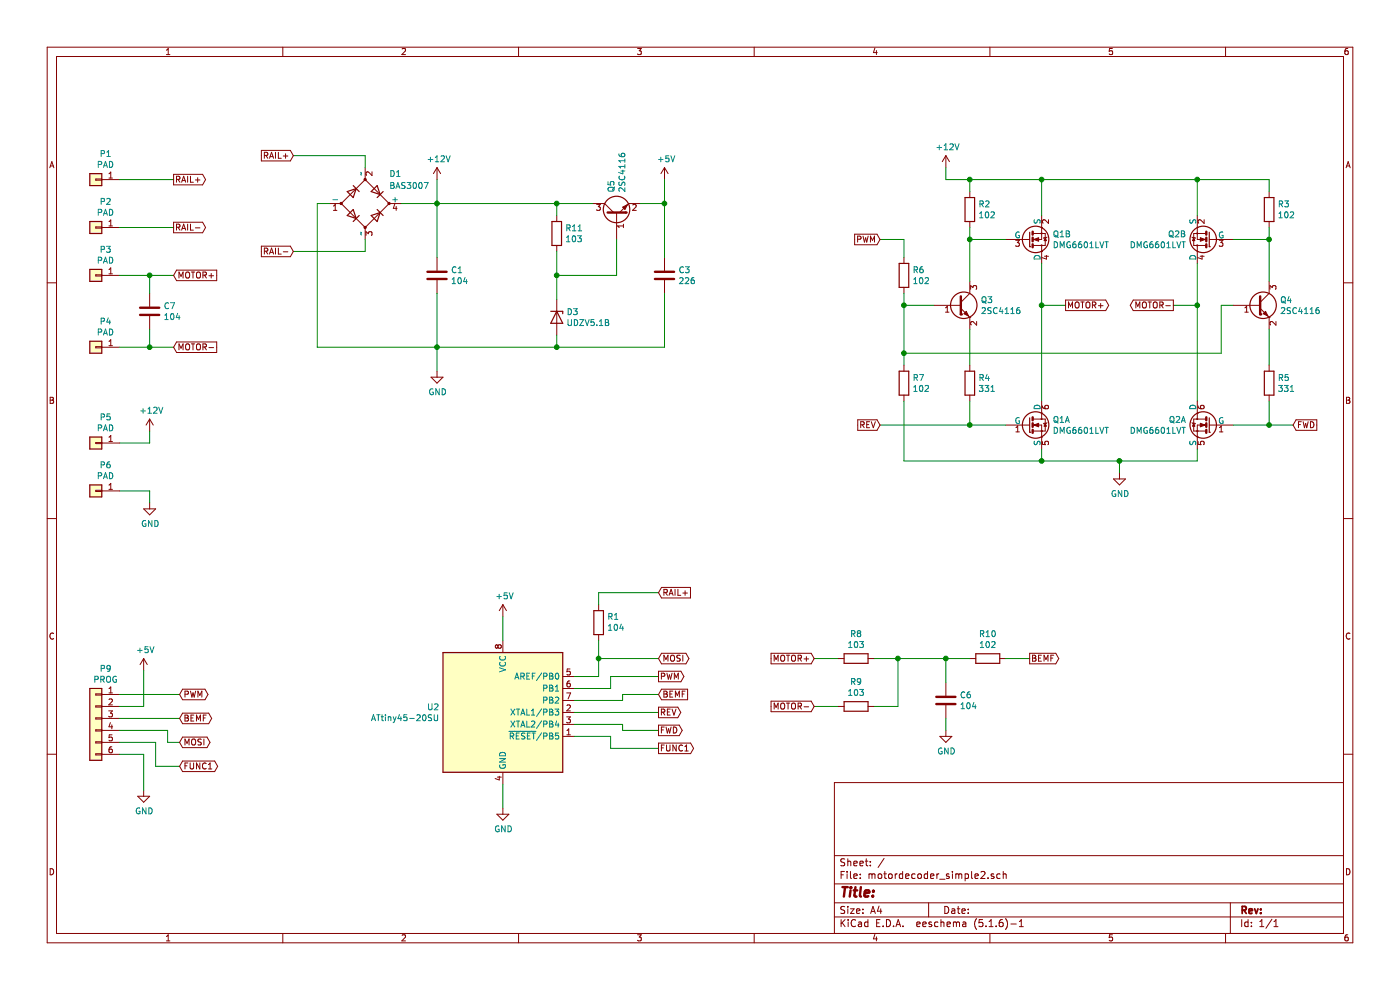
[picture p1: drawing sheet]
EESchema Schematic File Version 4
EELAYER 30 0
EELAYER END
$Descr A4 11693 8268
encoding utf-8
Sheet 1 1
Title ""
Date ""
Rev ""
Comp ""
Comment1 ""
Comment2 ""
Comment3 ""
Comment4 ""
$EndDescr
$Comp
L Device:D_Bridge_-AA+ D1
U 1 1
P 3050 1700
F 0 "D1" H 3250 1950 50  0000 L CNN
F 1 "BAS3007" H 3250 1850 50  0000 L CNN
F 2 "footprint:SOT-143" H 3050 1700 50  0001 C CNN
F 3 "~" H 3050 1700 50  0001 C CNN
	1    3050 1700
	1    0    0    -1  
$EndComp
Wire Wire Line
	3050 1400 3050 1300
Wire Wire Line
	3050 2000 3050 2100
Wire Wire Line
	3050 2100 2450 2100
Wire Wire Line
	2450 1300 3050 1300
Wire Wire Line
	2750 1700 2650 1700
Wire Wire Line
	3350 1700 3650 1700
Connection ~ 3650 1700
$Comp
L Device:C C1
U 1 1
P 3650 2300
F 0 "C1" H 3765 2346 50  0000 L CNN
F 1 "104" H 3765 2255 50  0000 L CNN
F 2 "footprint:C_1005" H 3688 2150 50  0001 C CNN
F 3 "~" H 3650 2300 50  0001 C CNN
	1    3650 2300
	1    0    0    -1  
$EndComp
Wire Wire Line
	3650 2150 3650 1700
Wire Wire Line
	3650 2450 3650 2900
Wire Wire Line
	3650 1500 3650 1700
$Comp
L power:+12V #PWR0101
U 1 1
P 3650 1500
F 0 "#PWR0101" H 3650 1350 50  0001 C CNN
F 1 "+12V" H 3665 1673 50  0000 C CNN
F 2 "" H 3650 1500 50  0001 C CNN
F 3 "" H 3650 1500 50  0001 C CNN
	1    3650 1500
	1    0    0    -1  
$EndComp
Wire Wire Line
	2650 2900 3650 2900
Wire Wire Line
	2650 1700 2650 2900
Connection ~ 3650 2900
Wire Wire Line
	3650 2900 3650 3100
$Comp
L power:GND #PWR0102
U 1 1
P 3650 3100
F 0 "#PWR0102" H 3650 2850 50  0001 C CNN
F 1 "GND" H 3655 2927 50  0000 C CNN
F 2 "" H 3650 3100 50  0001 C CNN
F 3 "" H 3650 3100 50  0001 C CNN
	1    3650 3100
	1    0    0    -1  
$EndComp
Text GLabel 2450 1300 0    50   Input ~ 0
RAIL+
Text GLabel 2450 2100 0    50   Input ~ 0
RAIL-
$Comp
L Connector_Generic:Conn_01x06 P9
U 1 1
P 800 6000
F 0 "P9" H 718 6417 50  0000 C CNN
F 1 "PROG" H 718 6326 50  0000 C CNN
F 2 "footprint:PAD_PROG_6PIN_HOLE0.7" H 800 6000 50  0001 C CNN
F 3 "~" H 800 6000 50  0001 C CNN
	1    800  6000
	-1   0    0    -1  
$EndComp
$Comp
L MCU_Microchip_ATtiny:ATtiny45-20SU U2
U 1 1
P 4200 5950
F 0 "U2" H 3671 5996 50  0000 R CNN
F 1 "ATtiny45-20SU" H 3671 5905 50  0000 R CNN
F 2 "footprint:TSSOP-8" H 4200 5950 50  0001 C CIN
F 3 "http://ww1.microchip.com/downloads/en/DeviceDoc/atmel-2586-avr-8-bit-microcontroller-attiny25-attiny45-attiny85_datasheet.pdf" H 4200 5950 50  0001 C CNN
	1    4200 5950
	1    0    0    -1  
$EndComp
Wire Wire Line
	4200 5350 4200 5150
Wire Wire Line
	4200 6550 4200 6750
$Comp
L power:GND #PWR0103
U 1 1
P 4200 6750
F 0 "#PWR0103" H 4200 6500 50  0001 C CNN
F 1 "GND" H 4205 6577 50  0000 C CNN
F 2 "" H 4200 6750 50  0001 C CNN
F 3 "" H 4200 6750 50  0001 C CNN
	1    4200 6750
	1    0    0    -1  
$EndComp
$Comp
L power:+5V #PWR0104
U 1 1
P 4200 5150
F 0 "#PWR0104" H 4200 5000 50  0001 C CNN
F 1 "+5V" H 4215 5323 50  0000 C CNN
F 2 "" H 4200 5150 50  0001 C CNN
F 3 "" H 4200 5150 50  0001 C CNN
	1    4200 5150
	1    0    0    -1  
$EndComp
Wire Wire Line
	4800 5650 5000 5650
$Comp
L Device:R R1
U 1 1
P 5000 5200
F 0 "R1" H 4930 5154 50  0000 R CNN
F 1 "104" H 4930 5245 50  0000 R CNN
F 2 "footprint:R_1608" V 4930 5200 50  0001 C CNN
F 3 "~" H 5000 5200 50  0001 C CNN
	1    5000 5200
	-1   0    0    1   
$EndComp
Wire Wire Line
	5000 5650 5000 5500
Wire Wire Line
	4800 5750 5100 5750
Wire Wire Line
	4800 5850 5200 5850
Wire Wire Line
	5200 5850 5200 5800
Wire Wire Line
	4800 5950 5500 5950
Wire Wire Line
	5200 5800 5500 5800
Wire Wire Line
	5100 5750 5100 5650
Wire Wire Line
	5100 5650 5500 5650
Wire Wire Line
	5000 5500 5500 5500
Connection ~ 5000 5500
Wire Wire Line
	5000 5350 5000 5500
Wire Wire Line
	4800 6050 5200 6050
Wire Wire Line
	5200 6050 5200 6100
Wire Wire Line
	5200 6100 5500 6100
Wire Wire Line
	4800 6150 5100 6150
Wire Wire Line
	5100 6150 5100 6250
Wire Wire Line
	5100 6250 5500 6250
Text GLabel 5500 5500 2    50   BiDi ~ 0
MOSI
Text GLabel 5500 5650 2    50   Output ~ 0
PWM
Text GLabel 5500 5800 2    50   Input ~ 0
BEMF
Text GLabel 5500 5950 2    50   Output ~ 0
REV
Text GLabel 5500 6100 2    50   Output ~ 0
FWD
Text GLabel 5500 6250 2    50   Output ~ 0
FUNC1
Text GLabel 5500 4950 2    50   Input ~ 0
RAIL+
Wire Wire Line
	5500 4950 5000 4950
Wire Wire Line
	5000 4950 5000 5050
Wire Wire Line
	8100 1500 7900 1500
Wire Wire Line
	7900 1500 7900 1400
$Comp
L power:+12V #PWR0105
U 1 1
P 7900 1400
F 0 "#PWR0105" H 7900 1250 50  0001 C CNN
F 1 "+12V" H 7915 1573 50  0000 C CNN
F 2 "" H 7900 1400 50  0001 C CNN
F 3 "" H 7900 1400 50  0001 C CNN
	1    7900 1400
	1    0    0    -1  
$EndComp
$Comp
L power:+5V #PWR0106
U 1 1
P 5550 1500
F 0 "#PWR0106" H 5550 1350 50  0001 C CNN
F 1 "+5V" H 5565 1673 50  0000 C CNN
F 2 "" H 5550 1500 50  0001 C CNN
F 3 "" H 5550 1500 50  0001 C CNN
	1    5550 1500
	1    0    0    -1  
$EndComp
$Comp
L Device:C C3
U 1 1
P 5550 2300
F 0 "C3" H 5665 2346 50  0000 L CNN
F 1 "226" H 5665 2255 50  0000 L CNN
F 2 "footprint:C_1608" H 5588 2150 50  0001 C CNN
F 3 "~" H 5550 2300 50  0001 C CNN
	1    5550 2300
	1    0    0    -1  
$EndComp
Wire Wire Line
	5550 1500 5550 1700
Wire Wire Line
	5350 1700 5550 1700
Connection ~ 5550 1700
$Comp
L 6pin-mosfet:DMG6601LVT Q1
U 1 1
P 8600 3550
F 0 "Q1" H 8791 3596 50  0000 L CNN
F 1 "DMG6601LVT" H 8791 3505 50  0000 L CNN
F 2 "footprint:SOT-23-6" H 8791 3459 50  0001 L CIN
F 3 "http://www.diodes.com/_files/datasheets/DMG6601LVT.pdf" H 8790 3414 50  0001 L CNN
	1    8600 3550
	1    0    0    -1  
$EndComp
$Comp
L 6pin-mosfet:DMG6601LVT Q1
U 2 1
P 8600 2000
F 0 "Q1" H 8791 2046 50  0000 L CNN
F 1 "DMG6601LVT" H 8791 1955 50  0000 L CNN
F 2 "footprint:SOT-23-6" H 8791 1909 50  0001 L CIN
F 3 "http://www.diodes.com/_files/datasheets/DMG6601LVT.pdf" H 8790 1864 50  0001 L CNN
	2    8600 2000
	1    0    0    -1  
$EndComp
$Comp
L Device:R R2
U 1 1
P 8100 1750
F 0 "R2" H 8170 1796 50  0000 L CNN
F 1 "102" H 8170 1705 50  0000 L CNN
F 2 "footprint:R_1608" V 8030 1750 50  0001 C CNN
F 3 "~" H 8100 1750 50  0001 C CNN
	1    8100 1750
	1    0    0    -1  
$EndComp
Wire Wire Line
	8100 1900 8100 2000
Wire Wire Line
	8100 1600 8100 1500
Wire Wire Line
	8700 1500 8700 1800
Connection ~ 8700 1500
$Comp
L Device:Q_NPN_BEC Q3
U 1 1
P 8000 2550
F 0 "Q3" H 8190 2596 50  0000 L CNN
F 1 "2SC4116" H 8190 2505 50  0000 L CNN
F 2 "footprint:SC-70" H 8200 2650 50  0001 C CNN
F 3 "~" H 8000 2550 50  0001 C CNN
	1    8000 2550
	1    0    0    -1  
$EndComp
Wire Wire Line
	8100 2000 8400 2000
Wire Wire Line
	8100 1500 8700 1500
Wire Wire Line
	8100 2000 8100 2350
Connection ~ 8100 2000
$Comp
L Device:R R4
U 1 1
P 8100 3200
F 0 "R4" H 8170 3246 50  0000 L CNN
F 1 "331" H 8170 3155 50  0000 L CNN
F 2 "footprint:R_1608" V 8030 3200 50  0001 C CNN
F 3 "~" H 8100 3200 50  0001 C CNN
	1    8100 3200
	1    0    0    -1  
$EndComp
$Comp
L Device:R R5
U 1 1
P 10600 3200
F 0 "R5" H 10670 3246 50  0000 L CNN
F 1 "331" H 10670 3155 50  0000 L CNN
F 2 "footprint:R_1608" V 10530 3200 50  0001 C CNN
F 3 "~" H 10600 3200 50  0001 C CNN
	1    10600 3200
	1    0    0    -1  
$EndComp
Wire Wire Line
	7550 2450 7550 2550
Wire Wire Line
	7550 2550 7800 2550
Wire Wire Line
	7550 2550 7550 2950
Connection ~ 7550 2550
Wire Wire Line
	8700 2200 8700 2550
Wire Wire Line
	7550 3350 7550 3850
Wire Wire Line
	7550 3850 8700 3850
Wire Wire Line
	8700 3850 8700 3750
Wire Wire Line
	7550 3050 7550 2950
Connection ~ 7550 2950
Wire Wire Line
	7550 2150 7550 2000
Wire Wire Line
	7550 2000 7350 2000
$Comp
L 6pin-mosfet:DMG6601LVT Q2
U 1 1
P 10100 3550
F 0 "Q2" H 10291 3596 50  0000 L CNN
F 1 "DMG6601LVT" H 10291 3505 50  0000 L CNN
F 2 "footprint:SOT-23-6" H 10291 3459 50  0001 L CIN
F 3 "http://www.diodes.com/_files/datasheets/DMG6601LVT.pdf" H 10290 3414 50  0001 L CNN
	1    10100 3550
	-1   0    0    -1  
$EndComp
$Comp
L 6pin-mosfet:DMG6601LVT Q2
U 2 1
P 10100 2000
F 0 "Q2" H 10291 2046 50  0000 L CNN
F 1 "DMG6601LVT" H 10291 1955 50  0000 L CNN
F 2 "footprint:SOT-23-6" H 10291 1909 50  0001 L CIN
F 3 "http://www.diodes.com/_files/datasheets/DMG6601LVT.pdf" H 10290 1864 50  0001 L CNN
	2    10100 2000
	-1   0    0    -1  
$EndComp
Wire Wire Line
	10000 3350 10000 2550
Wire Wire Line
	10000 3750 10000 3850
Wire Wire Line
	10000 3850 9350 3850
Connection ~ 8700 3850
Wire Wire Line
	10000 1800 10000 1500
$Comp
L Device:R R3
U 1 1
P 10600 1750
F 0 "R3" H 10670 1796 50  0000 L CNN
F 1 "102" H 10670 1705 50  0000 L CNN
F 2 "footprint:R_1608" V 10530 1750 50  0001 C CNN
F 3 "~" H 10600 1750 50  0001 C CNN
	1    10600 1750
	1    0    0    -1  
$EndComp
Wire Wire Line
	10300 2000 10600 2000
Wire Wire Line
	10600 2000 10600 1900
Wire Wire Line
	10600 1600 10600 1500
Wire Wire Line
	10600 1500 10000 1500
Connection ~ 10000 1500
$Comp
L Device:Q_NPN_BEC Q4
U 1 1
P 10500 2550
F 0 "Q4" H 10690 2596 50  0000 L CNN
F 1 "2SC4116" H 10690 2505 50  0000 L CNN
F 2 "footprint:SC-70" H 10700 2650 50  0001 C CNN
F 3 "~" H 10500 2550 50  0001 C CNN
	1    10500 2550
	1    0    0    -1  
$EndComp
Wire Wire Line
	10300 2550 10200 2550
Wire Wire Line
	10200 2550 10200 2950
Wire Wire Line
	7550 2950 10200 2950
Wire Wire Line
	10600 2350 10600 2000
Connection ~ 10600 2000
Text GLabel 10800 3550 2    50   Input ~ 0
FWD
Text GLabel 7350 3550 0    50   Input ~ 0
REV
Text GLabel 7350 2000 0    50   Input ~ 0
PWM
Wire Wire Line
	9350 3850 9350 3950
Connection ~ 9350 3850
Wire Wire Line
	9350 3850 8700 3850
$Comp
L power:GND #PWR0107
U 1 1
P 9350 3950
F 0 "#PWR0107" H 9350 3700 50  0001 C CNN
F 1 "GND" H 9355 3777 50  0000 C CNN
F 2 "" H 9350 3950 50  0001 C CNN
F 3 "" H 9350 3950 50  0001 C CNN
	1    9350 3950
	1    0    0    -1  
$EndComp
Wire Wire Line
	8700 2550 8900 2550
Connection ~ 8700 2550
Wire Wire Line
	8700 2550 8700 3350
Wire Wire Line
	10000 2550 9800 2550
Connection ~ 10000 2550
Wire Wire Line
	10000 2550 10000 2200
Text GLabel 9800 2550 0    50   Output ~ 0
MOTOR-
Text GLabel 8900 2550 2    50   Output ~ 0
MOTOR+
Wire Wire Line
	8700 1500 10000 1500
$Comp
L Device:R R8
U 1 1
P 7150 5500
F 0 "R8" V 6943 5500 50  0000 C CNN
F 1 "103" V 7034 5500 50  0000 C CNN
F 2 "footprint:R_1608" V 7080 5500 50  0001 C CNN
F 3 "~" H 7150 5500 50  0001 C CNN
	1    7150 5500
	0    1    1    0   
$EndComp
$Comp
L Device:R R9
U 1 1
P 7150 5900
F 0 "R9" V 6943 5900 50  0000 C CNN
F 1 "103" V 7034 5900 50  0000 C CNN
F 2 "footprint:R_1608" V 7080 5900 50  0001 C CNN
F 3 "~" H 7150 5900 50  0001 C CNN
	1    7150 5900
	0    1    1    0   
$EndComp
Wire Wire Line
	7000 5500 6800 5500
Wire Wire Line
	7000 5900 6800 5900
Text GLabel 6800 5500 0    50   Input ~ 0
MOTOR+
Text GLabel 6800 5900 0    50   Input ~ 0
MOTOR-
Wire Wire Line
	7300 5900 7500 5900
Wire Wire Line
	7500 5900 7500 5500
Wire Wire Line
	7500 5500 7300 5500
Wire Wire Line
	7500 5500 7900 5500
Wire Wire Line
	7900 5500 7900 5700
Connection ~ 7500 5500
$Comp
L Device:C C6
U 1 1
P 7900 5850
F 0 "C6" H 8015 5896 50  0000 L CNN
F 1 "104" H 8015 5805 50  0000 L CNN
F 2 "footprint:C_1005" H 7938 5700 50  0001 C CNN
F 3 "~" H 7900 5850 50  0001 C CNN
	1    7900 5850
	1    0    0    -1  
$EndComp
Wire Wire Line
	7900 6000 7900 6100
$Comp
L power:GND #PWR0108
U 1 1
P 7900 6100
F 0 "#PWR0108" H 7900 5850 50  0001 C CNN
F 1 "GND" H 7905 5927 50  0000 C CNN
F 2 "" H 7900 6100 50  0001 C CNN
F 3 "" H 7900 6100 50  0001 C CNN
	1    7900 6100
	1    0    0    -1  
$EndComp
Wire Wire Line
	7900 5500 8100 5500
Connection ~ 7900 5500
$Comp
L Device:R R10
U 1 1
P 8250 5500
F 0 "R10" V 8043 5500 50  0000 C CNN
F 1 "102" V 8134 5500 50  0000 C CNN
F 2 "footprint:R_1608" V 8180 5500 50  0001 C CNN
F 3 "~" H 8250 5500 50  0001 C CNN
	1    8250 5500
	0    1    1    0   
$EndComp
Wire Wire Line
	8400 5500 8600 5500
Text GLabel 8600 5500 2    50   Output ~ 0
BEMF
$Comp
L Connector_Generic:Conn_01x01 P1
U 1 1
P 800 1500
F 0 "P1" H 718 1717 50  0000 C CNN
F 1 "PAD" H 718 1626 50  0000 C CNN
F 2 "footprint:PAD_1.3x1.3_Hole0.8" H 800 1500 50  0001 C CNN
F 3 "~" H 800 1500 50  0001 C CNN
	1    800  1500
	-1   0    0    -1  
$EndComp
$Comp
L Connector_Generic:Conn_01x01 P2
U 1 1
P 800 1900
F 0 "P2" H 718 2117 50  0000 C CNN
F 1 "PAD" H 718 2026 50  0000 C CNN
F 2 "footprint:PAD_1.3x1.3_Hole0.8" H 800 1900 50  0001 C CNN
F 3 "~" H 800 1900 50  0001 C CNN
	1    800  1900
	-1   0    0    -1  
$EndComp
$Comp
L Connector_Generic:Conn_01x01 P3
U 1 1
P 800 2300
F 0 "P3" H 718 2517 50  0000 C CNN
F 1 "PAD" H 718 2426 50  0000 C CNN
F 2 "footprint:PAD_1.3x1.3_Hole0.8" H 800 2300 50  0001 C CNN
F 3 "~" H 800 2300 50  0001 C CNN
	1    800  2300
	-1   0    0    -1  
$EndComp
$Comp
L Connector_Generic:Conn_01x01 P4
U 1 1
P 800 2900
F 0 "P4" H 718 3117 50  0000 C CNN
F 1 "PAD" H 718 3026 50  0000 C CNN
F 2 "footprint:PAD_1.3x1.3_Hole0.8" H 800 2900 50  0001 C CNN
F 3 "~" H 800 2900 50  0001 C CNN
	1    800  2900
	-1   0    0    -1  
$EndComp
$Comp
L Device:C C7
U 1 1
P 1250 2600
F 0 "C7" H 1365 2646 50  0000 L CNN
F 1 "104" H 1365 2555 50  0000 L CNN
F 2 "footprint:C_1005" H 1288 2450 50  0001 C CNN
F 3 "~" H 1250 2600 50  0001 C CNN
	1    1250 2600
	1    0    0    -1  
$EndComp
$Comp
L Connector_Generic:Conn_01x01 P5
U 1 1
P 800 3700
F 0 "P5" H 718 3917 50  0000 C CNN
F 1 "PAD" H 718 3826 50  0000 C CNN
F 2 "footprint:PAD_1.3x1.3_Hole0.8" H 800 3700 50  0001 C CNN
F 3 "~" H 800 3700 50  0001 C CNN
	1    800  3700
	-1   0    0    -1  
$EndComp
Wire Wire Line
	1000 2300 1250 2300
Wire Wire Line
	1250 2300 1250 2450
Wire Wire Line
	1250 2300 1450 2300
Connection ~ 1250 2300
Wire Wire Line
	1000 2900 1250 2900
Wire Wire Line
	1250 2750 1250 2900
Connection ~ 1250 2900
Wire Wire Line
	1250 2900 1450 2900
Wire Wire Line
	1000 1900 1450 1900
Wire Wire Line
	1000 1500 1450 1500
Text GLabel 1450 1500 2    50   Output ~ 0
RAIL+
Text GLabel 1450 1900 2    50   Output ~ 0
RAIL-
Text GLabel 1450 2300 2    50   Input ~ 0
MOTOR+
Text GLabel 1450 2900 2    50   Input ~ 0
MOTOR-
$Comp
L Connector_Generic:Conn_01x01 P6
U 1 1
P 800 4100
F 0 "P6" H 718 4317 50  0000 C CNN
F 1 "PAD" H 718 4226 50  0000 C CNN
F 2 "footprint:PAD_1.3x1.3_Hole0.8" H 800 4100 50  0001 C CNN
F 3 "~" H 800 4100 50  0001 C CNN
	1    800  4100
	-1   0    0    -1  
$EndComp
Wire Wire Line
	1000 3700 1250 3700
Wire Wire Line
	1250 3700 1250 3600
Wire Wire Line
	1000 4100 1250 4100
Wire Wire Line
	1250 4100 1250 4200
$Comp
L power:+12V #PWR0109
U 1 1
P 1250 3600
F 0 "#PWR0109" H 1250 3450 50  0001 C CNN
F 1 "+12V" H 1265 3773 50  0000 C CNN
F 2 "" H 1250 3600 50  0001 C CNN
F 3 "" H 1250 3600 50  0001 C CNN
	1    1250 3600
	1    0    0    -1  
$EndComp
$Comp
L power:GND #PWR0110
U 1 1
P 1250 4200
F 0 "#PWR0110" H 1250 3950 50  0001 C CNN
F 1 "GND" H 1255 4027 50  0000 C CNN
F 2 "" H 1250 4200 50  0001 C CNN
F 3 "" H 1250 4200 50  0001 C CNN
	1    1250 4200
	1    0    0    -1  
$EndComp
Wire Wire Line
	1000 5900 1200 5900
Wire Wire Line
	1200 5900 1200 5600
Wire Wire Line
	1000 5800 1500 5800
Wire Wire Line
	1000 6000 1500 6000
Wire Wire Line
	1000 6100 1400 6100
Wire Wire Line
	1400 6100 1400 6200
Wire Wire Line
	1400 6200 1500 6200
Wire Wire Line
	1000 6200 1300 6200
Wire Wire Line
	1300 6200 1300 6400
Wire Wire Line
	1300 6400 1500 6400
Wire Wire Line
	1000 6300 1200 6300
Wire Wire Line
	1200 6300 1200 6600
$Comp
L power:GND #PWR0111
U 1 1
P 1200 6600
F 0 "#PWR0111" H 1200 6350 50  0001 C CNN
F 1 "GND" H 1205 6427 50  0000 C CNN
F 2 "" H 1200 6600 50  0001 C CNN
F 3 "" H 1200 6600 50  0001 C CNN
	1    1200 6600
	1    0    0    -1  
$EndComp
Text GLabel 1500 5800 2    50   BiDi ~ 0
PWM
Text GLabel 1500 6000 2    50   BiDi ~ 0
BEMF
Text GLabel 1500 6200 2    50   BiDi ~ 0
MOSI
Text GLabel 1500 6400 2    50   BiDi ~ 0
FUNC1
$Comp
L power:+5V #PWR0112
U 1 1
P 1200 5600
F 0 "#PWR0112" H 1200 5450 50  0001 C CNN
F 1 "+5V" H 1215 5773 50  0000 C CNN
F 2 "" H 1200 5600 50  0001 C CNN
F 3 "" H 1200 5600 50  0001 C CNN
	1    1200 5600
	1    0    0    -1  
$EndComp
$Comp
L Device:R R11
U 1 1
P 4650 1950
F 0 "R11" H 4720 1996 50  0000 L CNN
F 1 "103" H 4720 1905 50  0000 L CNN
F 2 "footprint:R_1608" V 4580 1950 50  0001 C CNN
F 3 "~" H 4650 1950 50  0001 C CNN
	1    4650 1950
	1    0    0    -1  
$EndComp
$Comp
L Device:D_Zener D3
U 1 1
P 4650 2650
F 0 "D3" V 4604 2730 50  0000 L CNN
F 1 "UDZV5.1B" V 4695 2730 50  0000 L CNN
F 2 "footprint:UMD2" H 4650 2650 50  0001 C CNN
F 3 "~" H 4650 2650 50  0001 C CNN
	1    4650 2650
	0    1    1    0   
$EndComp
$Comp
L Device:Q_NPN_BEC Q5
U 1 1
P 5150 1800
F 0 "Q5" H 5340 1846 50  0000 L CNN
F 1 "2SC4116" H 5340 1755 50  0000 L CNN
F 2 "footprint:SC-70" H 5350 1900 50  0001 C CNN
F 3 "~" H 5150 1800 50  0001 C CNN
	1    5150 1800
	0    -1   -1   0   
$EndComp
Wire Wire Line
	4650 2800 4650 2900
Wire Wire Line
	4650 2500 4650 2300
Wire Wire Line
	4650 2300 4650 2100
Connection ~ 4650 2300
Wire Wire Line
	4650 1800 4650 1700
Wire Wire Line
	4950 1700 4650 1700
Connection ~ 4650 1700
Wire Wire Line
	5150 2300 5150 2000
Wire Wire Line
	4650 2300 5150 2300
Wire Wire Line
	4650 2900 5550 2900
Connection ~ 4650 2900
Connection ~ 8100 1500
Wire Wire Line
	7350 3550 8100 3550
Wire Wire Line
	10300 3550 10600 3550
Wire Wire Line
	8100 3350 8100 3550
Connection ~ 8100 3550
Wire Wire Line
	8100 3550 8400 3550
Wire Wire Line
	8100 3050 8100 2750
Wire Wire Line
	10600 3050 10600 2750
Wire Wire Line
	10600 3350 10600 3550
Connection ~ 10600 3550
Wire Wire Line
	10600 3550 10800 3550
$Comp
L Device:R R6
U 1 1
P 7550 2300
F 0 "R6" H 7620 2346 50  0000 L CNN
F 1 "102" H 7620 2255 50  0000 L CNN
F 2 "footprint:R_1608" V 7480 2300 50  0001 C CNN
F 3 "~" H 7550 2300 50  0001 C CNN
	1    7550 2300
	1    0    0    -1  
$EndComp
$Comp
L Device:R R7
U 1 1
P 7550 3200
F 0 "R7" H 7620 3246 50  0000 L CNN
F 1 "102" H 7620 3155 50  0000 L CNN
F 2 "footprint:R_1608" V 7480 3200 50  0001 C CNN
F 3 "~" H 7550 3200 50  0001 C CNN
	1    7550 3200
	1    0    0    -1  
$EndComp
Wire Wire Line
	3650 2900 4650 2900
Wire Wire Line
	3650 1700 4650 1700
Wire Wire Line
	5550 1700 5550 2150
Wire Wire Line
	5550 2450 5550 2900
$EndSCHEMATC
